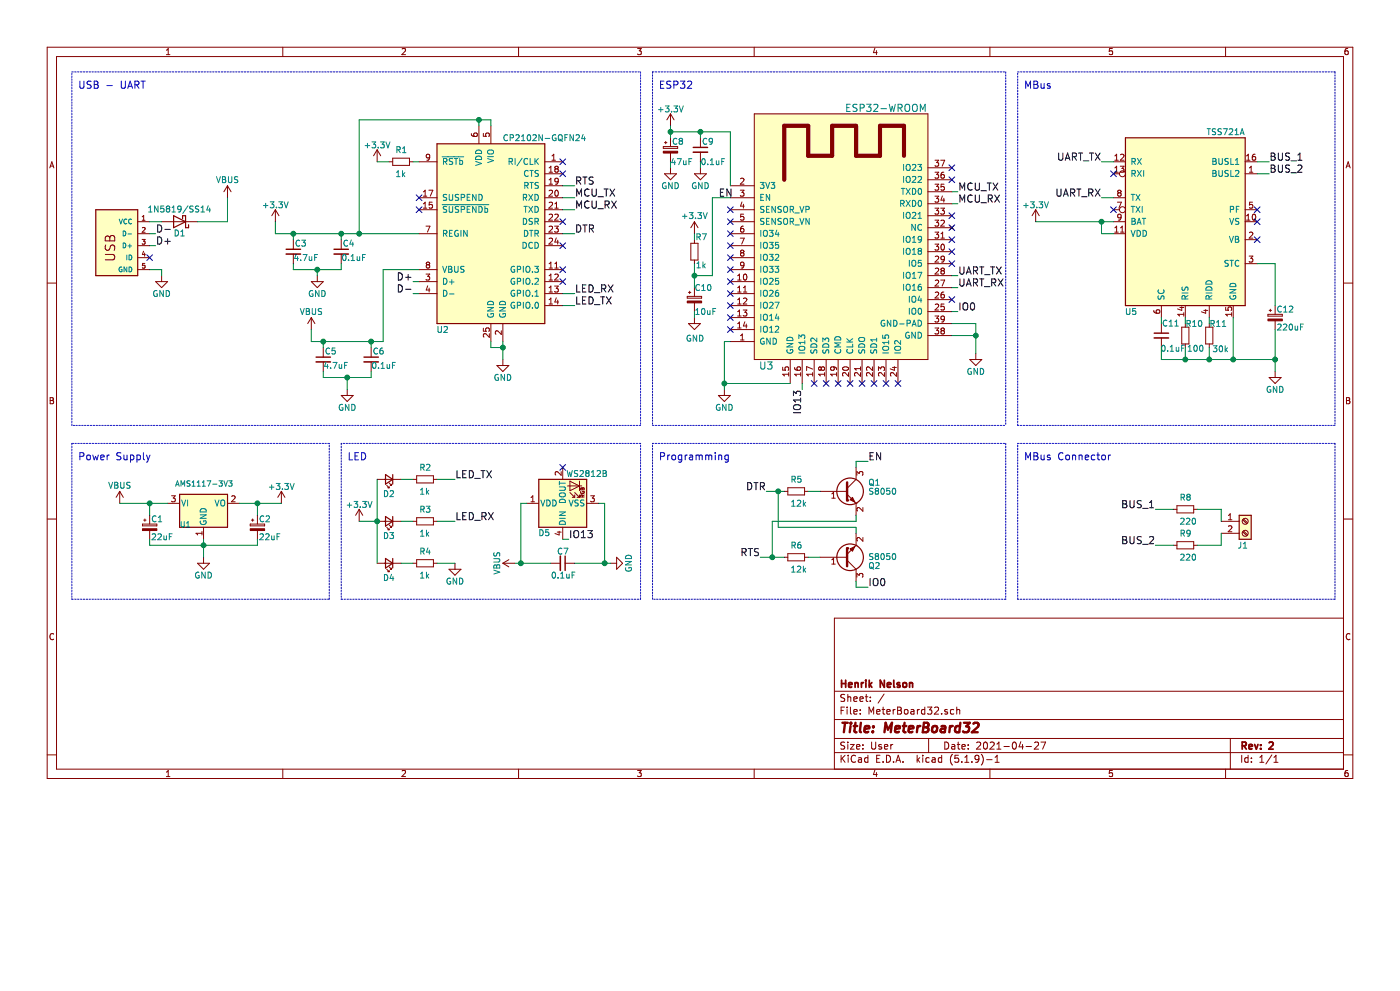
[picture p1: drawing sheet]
EESchema Schematic File Version 4
EELAYER 30 0
EELAYER END
$Descr User 11693 6890
encoding utf-8
Sheet 1 1
Title "MeterBoard32"
Date "2021-04-27"
Rev "2"
Comp "Henrik Nelson"
Comment1 ""
Comment2 ""
Comment3 ""
Comment4 ""
$EndDescr
Text Label 8000 1600 0    60   ~ 0
MCU_TX
Text Label 8000 1700 0    60   ~ 0
MCU_RX
$Comp
L power:GND #PWR03
U 1 1
P 4200 3000
F 0 "#PWR03" H 4200 2750 50  0001 C CNN
F 1 "GND" H 4200 2850 50  0000 C CNN
F 2 "" H 4200 3000 50  0001 C CNN
F 3 "" H 4200 3000 50  0001 C CNN
	1    4200 3000
	1    0    0    -1  
$EndComp
$Comp
L power:VBUS #PWR04
U 1 1
P 1000 4200
F 0 "#PWR04" H 1000 4050 50  0001 C CNN
F 1 "VBUS" H 1000 4350 50  0000 C CNN
F 2 "" H 1000 4200 50  0001 C CNN
F 3 "" H 1000 4200 50  0001 C CNN
	1    1000 4200
	1    0    0    -1  
$EndComp
$Comp
L power:GND #PWR05
U 1 1
P 1700 4650
F 0 "#PWR05" H 1700 4400 50  0001 C CNN
F 1 "GND" H 1700 4500 50  0000 C CNN
F 2 "" H 1700 4650 50  0001 C CNN
F 3 "" H 1700 4650 50  0001 C CNN
	1    1700 4650
	1    0    0    -1  
$EndComp
$Comp
L power:+3.3V #PWR06
U 1 1
P 2350 4200
F 0 "#PWR06" H 2350 4050 50  0001 C CNN
F 1 "+3.3V" H 2350 4340 50  0000 C CNN
F 2 "" H 2350 4200 50  0001 C CNN
F 3 "" H 2350 4200 50  0001 C CNN
	1    2350 4200
	1    0    0    -1  
$EndComp
$Comp
L Device:CP_Small C2
U 1 1
P 2150 4400
F 0 "C2" H 2160 4470 50  0000 L CNN
F 1 "22uF" H 2160 4320 50  0000 L CNN
F 2 "Capacitor_SMD:C_1206_3216Metric_Pad1.33x1.80mm_HandSolder" H 2150 4400 50  0001 C CNN
F 3 "" H 2150 4400 50  0001 C CNN
	1    2150 4400
	1    0    0    -1  
$EndComp
$Comp
L Device:CP_Small C1
U 1 1
P 1250 4400
F 0 "C1" H 1260 4470 50  0000 L CNN
F 1 "22uF" H 1260 4320 50  0000 L CNN
F 2 "Capacitor_SMD:C_1206_3216Metric_Pad1.33x1.80mm_HandSolder" H 1250 4400 50  0001 C CNN
F 3 "" H 1250 4400 50  0001 C CNN
	1    1250 4400
	1    0    0    -1  
$EndComp
Text Label 4800 1650 0    60   ~ 0
MCU_TX
Text Label 4800 1750 0    60   ~ 0
MCU_RX
Text Notes 650  750  0    60   ~ 0
USB - UART
Text Notes 650  3850 0    60   ~ 0
Power Supply
Text Notes 2900 3850 0    60   ~ 0
LED
Text Label 3450 2350 2    60   ~ 0
D+
Text Label 3450 2450 2    60   ~ 0
D-
Text Label 4800 2550 0    60   ~ 0
LED_TX
Text Label 4800 2450 0    60   ~ 0
LED_RX
Text Label 4800 1550 0    60   ~ 0
RTS
Text Label 4800 1950 0    60   ~ 0
DTR
$Comp
L Device:R_Small R1
U 1 1
P 3350 1350
F 0 "R1" V 3250 1300 50  0000 L CNN
F 1 "1k" V 3450 1300 50  0000 L CNN
F 2 "Resistor_SMD:R_1206_3216Metric_Pad1.30x1.75mm_HandSolder" H 3350 1350 50  0001 C CNN
F 3 "" H 3350 1350 50  0001 C CNN
	1    3350 1350
	0    1    1    0   
$EndComp
Text Notes 5500 750  0    60   ~ 0
ESP32
$Comp
L Henrik-ESP32:ESP32-WROOM U3
U 1 1
P 7050 2150
F 0 "U3" H 6400 1250 60  0000 C CNN
F 1 "ESP32-WROOM" H 7400 3400 60  0000 C CNN
F 2 "Henrik-ESP32:ESP32-WROOM" H 7400 3500 60  0001 C CNN
F 3 "" H 6600 2600 60  0001 C CNN
	1    7050 2150
	1    0    0    -1  
$EndComp
$Comp
L power:+3.3V #PWR08
U 1 1
P 2300 1850
F 0 "#PWR08" H 2300 1700 50  0001 C CNN
F 1 "+3.3V" H 2300 1990 50  0000 C CNN
F 2 "" H 2300 1850 50  0001 C CNN
F 3 "" H 2300 1850 50  0001 C CNN
	1    2300 1850
	1    0    0    -1  
$EndComp
$Comp
L power:GND #PWR09
U 1 1
P 2650 2300
F 0 "#PWR09" H 2650 2050 50  0001 C CNN
F 1 "GND" H 2650 2150 50  0000 C CNN
F 2 "" H 2650 2300 50  0001 C CNN
F 3 "" H 2650 2300 50  0001 C CNN
	1    2650 2300
	1    0    0    -1  
$EndComp
$Comp
L Device:C_Small C3
U 1 1
P 2450 2100
F 0 "C3" H 2460 2170 50  0000 L CNN
F 1 "4.7uF" H 2450 2050 50  0000 L CNN
F 2 "Capacitor_SMD:C_1206_3216Metric_Pad1.33x1.80mm_HandSolder" H 2450 2100 50  0001 C CNN
F 3 "" H 2450 2100 50  0001 C CNN
	1    2450 2100
	1    0    0    -1  
$EndComp
$Comp
L Device:C_Small C4
U 1 1
P 2850 2100
F 0 "C4" H 2860 2170 50  0000 L CNN
F 1 "0.1uF" H 2850 2050 50  0000 L CNN
F 2 "Capacitor_SMD:C_1206_3216Metric_Pad1.33x1.80mm_HandSolder" H 2850 2100 50  0001 C CNN
F 3 "" H 2850 2100 50  0001 C CNN
	1    2850 2100
	1    0    0    -1  
$EndComp
Text Notes 5500 3850 0    60   ~ 0
Programming
$Comp
L power:GND #PWR010
U 1 1
P 2900 3250
F 0 "#PWR010" H 2900 3000 50  0001 C CNN
F 1 "GND" H 2900 3100 50  0000 C CNN
F 2 "" H 2900 3250 50  0001 C CNN
F 3 "" H 2900 3250 50  0001 C CNN
	1    2900 3250
	1    0    0    -1  
$EndComp
$Comp
L Device:C_Small C5
U 1 1
P 2700 3000
F 0 "C5" H 2710 3070 50  0000 L CNN
F 1 "4.7uF" H 2700 2950 50  0000 L CNN
F 2 "Capacitor_SMD:C_1206_3216Metric_Pad1.33x1.80mm_HandSolder" H 2700 3000 50  0001 C CNN
F 3 "" H 2700 3000 50  0001 C CNN
	1    2700 3000
	1    0    0    -1  
$EndComp
$Comp
L Device:C_Small C6
U 1 1
P 3100 3000
F 0 "C6" H 3110 3070 50  0000 L CNN
F 1 "0.1uF" H 3100 2950 50  0000 L CNN
F 2 "Capacitor_SMD:C_1206_3216Metric_Pad1.33x1.80mm_HandSolder" H 3100 3000 50  0001 C CNN
F 3 "" H 3100 3000 50  0001 C CNN
	1    3100 3000
	1    0    0    -1  
$EndComp
$Comp
L power:VBUS #PWR011
U 1 1
P 2600 2750
F 0 "#PWR011" H 2600 2600 50  0001 C CNN
F 1 "VBUS" H 2600 2900 50  0000 C CNN
F 2 "" H 2600 2750 50  0001 C CNN
F 3 "" H 2600 2750 50  0001 C CNN
	1    2600 2750
	1    0    0    -1  
$EndComp
Text Label 3800 4000 0    60   ~ 0
LED_TX
Text Label 3800 4350 0    60   ~ 0
LED_RX
$Comp
L Device:R_Small R2
U 1 1
P 3550 4000
F 0 "R2" V 3450 3950 50  0000 L CNN
F 1 "1k" V 3650 3950 50  0000 L CNN
F 2 "Resistor_SMD:R_1206_3216Metric_Pad1.30x1.75mm_HandSolder" H 3550 4000 50  0001 C CNN
F 3 "" H 3550 4000 50  0001 C CNN
	1    3550 4000
	0    1    1    0   
$EndComp
$Comp
L Device:R_Small R3
U 1 1
P 3550 4350
F 0 "R3" V 3450 4300 50  0000 L CNN
F 1 "1k" V 3650 4300 50  0000 L CNN
F 2 "Resistor_SMD:R_1206_3216Metric_Pad1.30x1.75mm_HandSolder" H 3550 4350 50  0001 C CNN
F 3 "" H 3550 4350 50  0001 C CNN
	1    3550 4350
	0    1    1    0   
$EndComp
$Comp
L Device:R_Small R4
U 1 1
P 3550 4700
F 0 "R4" V 3450 4650 50  0000 L CNN
F 1 "1k" V 3650 4650 50  0000 L CNN
F 2 "Resistor_SMD:R_1206_3216Metric_Pad1.30x1.75mm_HandSolder" H 3550 4700 50  0001 C CNN
F 3 "" H 3550 4700 50  0001 C CNN
	1    3550 4700
	0    1    1    0   
$EndComp
$Comp
L power:GND #PWR012
U 1 1
P 3800 4700
F 0 "#PWR012" H 3800 4450 50  0001 C CNN
F 1 "GND" H 3800 4550 50  0000 C CNN
F 2 "" H 3800 4700 50  0001 C CNN
F 3 "" H 3800 4700 50  0001 C CNN
	1    3800 4700
	1    0    0    -1  
$EndComp
$Comp
L Device:LED_Small D2
U 1 1
P 3250 4000
F 0 "D2" H 3200 4125 50  0000 L CNN
F 1 "LED_Small" H 3075 3900 50  0001 L CNN
F 2 "LED_SMD:LED_1206_3216Metric_Pad1.42x1.75mm_HandSolder" V 3250 4000 50  0001 C CNN
F 3 "" V 3250 4000 50  0001 C CNN
	1    3250 4000
	-1   0    0    1   
$EndComp
$Comp
L Device:LED_Small D3
U 1 1
P 3250 4350
F 0 "D3" H 3200 4475 50  0000 L CNN
F 1 "LED_Small" H 3075 4250 50  0001 L CNN
F 2 "LED_SMD:LED_1206_3216Metric_Pad1.42x1.75mm_HandSolder" V 3250 4350 50  0001 C CNN
F 3 "" V 3250 4350 50  0001 C CNN
	1    3250 4350
	-1   0    0    1   
$EndComp
$Comp
L Device:LED_Small D4
U 1 1
P 3250 4700
F 0 "D4" H 3200 4825 50  0000 L CNN
F 1 "LED_Small" H 3075 4600 50  0001 L CNN
F 2 "LED_SMD:LED_1206_3216Metric_Pad1.42x1.75mm_HandSolder" V 3250 4700 50  0001 C CNN
F 3 "" V 3250 4700 50  0001 C CNN
	1    3250 4700
	-1   0    0    1   
$EndComp
$Comp
L power:+3.3V #PWR013
U 1 1
P 3000 4350
F 0 "#PWR013" H 3000 4200 50  0001 C CNN
F 1 "+3.3V" H 3000 4490 50  0000 C CNN
F 2 "" H 3000 4350 50  0001 C CNN
F 3 "" H 3000 4350 50  0001 C CNN
	1    3000 4350
	1    0    0    -1  
$EndComp
Text Label 6400 4100 2    60   ~ 0
DTR
Text Label 6350 4650 2    60   ~ 0
RTS
$Comp
L Transistor_BJT:2N3055 Q1
U 1 1
P 7050 4100
F 0 "Q1" H 7250 4175 50  0000 L CNN
F 1 "S8050" H 7250 4100 50  0000 L CNN
F 2 "Package_TO_SOT_SMD:SOT-23_Handsoldering" H 7250 4025 50  0001 L CIN
F 3 "http://www.unisonic.com.tw/datasheet/S8050.pdf" H 7050 4100 50  0001 L CNN
	1    7050 4100
	1    0    0    -1  
$EndComp
$Comp
L Device:R_Small R5
U 1 1
P 6650 4100
F 0 "R5" V 6550 4050 50  0000 L CNN
F 1 "12k" V 6750 4050 50  0000 L CNN
F 2 "Resistor_SMD:R_1206_3216Metric_Pad1.30x1.75mm_HandSolder" H 6650 4100 50  0001 C CNN
F 3 "" H 6650 4100 50  0001 C CNN
	1    6650 4100
	0    1    1    0   
$EndComp
$Comp
L Device:R_Small R6
U 1 1
P 6650 4650
F 0 "R6" V 6550 4600 50  0000 L CNN
F 1 "12k" V 6750 4600 50  0000 L CNN
F 2 "Resistor_SMD:R_1206_3216Metric_Pad1.30x1.75mm_HandSolder" H 6650 4650 50  0001 C CNN
F 3 "" H 6650 4650 50  0001 C CNN
	1    6650 4650
	0    1    1    0   
$EndComp
Text Label 7250 3850 0    60   ~ 0
EN
Text Label 7250 4900 0    60   ~ 0
IO0
Text Notes 8550 750  0    60   ~ 0
MBus
Text Notes 8550 3850 0    60   ~ 0
MBus Connector
$Comp
L tss721a:TSS721A U5
U 1 1
P 9900 1850
F 0 "U5" H 10300 1100 50  0000 L CNN
F 1 "TSS721A" H 9400 2600 50  0000 L CNN
F 2 "Package_SO:SOIC-16_3.9x9.9mm_P1.27mm" H 9900 1000 50  0001 C CIN
F 3 "" H 9700 1050 50  0000 C CNN
	1    9900 1850
	-1   0    0    -1  
$EndComp
Text Label 6000 1650 0    60   ~ 0
EN
$Comp
L LED:WS2812B D5
U 1 1
P 4700 4200
F 0 "D5" V 4477 4406 50  0000 R BNN
F 1 "WS2812B" V 4915 3821 50  0000 L TNN
F 2 "LED_SMD:LED_WS2812B_PLCC4_5.0x5.0mm_P3.2mm" H 4750 3900 50  0001 L TNN
F 3 "" H 4800 3825 50  0001 L TNN
	1    4700 4200
	0    -1   -1   0   
$EndComp
$Comp
L Device:C_Small C7
U 1 1
P 4700 4700
F 0 "C7" V 4600 4650 50  0000 L CNN
F 1 "0.1uF" V 4800 4600 50  0000 L CNN
F 2 "Capacitor_SMD:C_1206_3216Metric_Pad1.33x1.80mm_HandSolder" H 4700 4700 50  0001 C CNN
F 3 "" H 4700 4700 50  0001 C CNN
	1    4700 4700
	0    1    1    0   
$EndComp
$Comp
L power:GND #PWR014
U 1 1
P 5100 4700
F 0 "#PWR014" H 5100 4450 50  0001 C CNN
F 1 "GND" H 5100 4550 50  0000 C CNN
F 2 "" H 5100 4700 50  0001 C CNN
F 3 "" H 5100 4700 50  0001 C CNN
	1    5100 4700
	0    -1   -1   0   
$EndComp
$Comp
L power:VBUS #PWR015
U 1 1
P 4300 4700
F 0 "#PWR015" H 4300 4550 50  0001 C CNN
F 1 "VBUS" H 4300 4850 50  0000 C CNN
F 2 "" H 4300 4700 50  0001 C CNN
F 3 "" H 4300 4700 50  0001 C CNN
	1    4300 4700
	0    -1   -1   0   
$EndComp
Text Label 4750 4500 0    60   ~ 0
IO13
$Comp
L power:GND #PWR016
U 1 1
P 5850 1400
F 0 "#PWR016" H 5850 1150 50  0001 C CNN
F 1 "GND" H 5850 1250 50  0000 C CNN
F 2 "" H 5850 1400 50  0001 C CNN
F 3 "" H 5850 1400 50  0001 C CNN
	1    5850 1400
	1    0    0    -1  
$EndComp
$Comp
L Connector:Screw_Terminal_01x02 J1
U 1 1
P 10400 4350
F 0 "J1" H 10380 4150 50  0000 C CNN
F 1 "Screw_Terminal_01x02" H 10480 4500 50  0001 C CNN
F 2 "Henrik-Connectors:TERMINAL_BLOCK_WJ126V_5_0_2P" H 10400 4350 50  0001 C CNN
F 3 "" H 10400 4350 50  0001 C CNN
	1    10400 4350
	1    0    0    -1  
$EndComp
Text Label 8000 2600 0    60   ~ 0
IO0
Text Label 8000 2400 0    60   ~ 0
UART_RX
Text Label 8000 2300 0    60   ~ 0
UART_TX
$Comp
L Device:R_Small R8
U 1 1
P 9900 4250
F 0 "R8" V 9800 4200 50  0000 L CNN
F 1 "220" V 10000 4200 50  0000 L CNN
F 2 "Resistor_SMD:R_1206_3216Metric_Pad1.30x1.75mm_HandSolder" H 9900 4250 50  0001 C CNN
F 3 "" H 9900 4250 50  0001 C CNN
	1    9900 4250
	0    1    1    0   
$EndComp
$Comp
L Device:R_Small R9
U 1 1
P 9900 4550
F 0 "R9" V 9800 4500 50  0000 L CNN
F 1 "220" V 10000 4500 50  0000 L CNN
F 2 "Resistor_SMD:R_1206_3216Metric_Pad1.30x1.75mm_HandSolder" H 9900 4550 50  0001 C CNN
F 3 "" H 9900 4550 50  0001 C CNN
	1    9900 4550
	0    1    1    0   
$EndComp
Text Label 9650 4250 2    60   ~ 0
BUS_1
Text Label 9650 4550 2    60   ~ 0
BUS_2
Text Label 10600 1350 0    60   ~ 0
BUS_1
Text Label 10600 1450 0    60   ~ 0
BUS_2
Text Label 6700 3250 3    60   ~ 0
IO13
$Comp
L power:GND #PWR018
U 1 1
P 10650 3100
F 0 "#PWR018" H 10650 2850 50  0001 C CNN
F 1 "GND" H 10650 2950 50  0000 C CNN
F 2 "" H 10650 3100 50  0001 C CNN
F 3 "" H 10650 3100 50  0001 C CNN
	1    10650 3100
	1    0    0    -1  
$EndComp
$Comp
L Device:C_Small C11
U 1 1
P 9700 2800
F 0 "C11" H 9704 2903 50  0000 L CNN
F 1 "0.1uF" H 9691 2693 50  0000 L CNN
F 2 "Capacitor_SMD:C_1206_3216Metric_Pad1.33x1.80mm_HandSolder" H 9700 2800 50  0001 C CNN
F 3 "" H 9700 2800 50  0001 C CNN
	1    9700 2800
	1    0    0    -1  
$EndComp
$Comp
L power:+3.3V #PWR019
U 1 1
P 5600 1050
F 0 "#PWR019" H 5600 900 50  0001 C CNN
F 1 "+3.3V" H 5600 1190 50  0000 C CNN
F 2 "" H 5600 1050 50  0001 C CNN
F 3 "" H 5600 1050 50  0001 C CNN
	1    5600 1050
	1    0    0    -1  
$EndComp
$Comp
L power:GND #PWR020
U 1 1
P 8150 2950
F 0 "#PWR020" H 8150 2700 50  0001 C CNN
F 1 "GND" H 8150 2800 50  0000 C CNN
F 2 "" H 8150 2950 50  0001 C CNN
F 3 "" H 8150 2950 50  0001 C CNN
	1    8150 2950
	1    0    0    -1  
$EndComp
$Comp
L power:GND #PWR021
U 1 1
P 6050 3250
F 0 "#PWR021" H 6050 3000 50  0001 C CNN
F 1 "GND" H 6050 3100 50  0000 C CNN
F 2 "" H 6050 3250 50  0001 C CNN
F 3 "" H 6050 3250 50  0001 C CNN
	1    6050 3250
	1    0    0    -1  
$EndComp
NoConn ~ 6100 1850
NoConn ~ 6100 1750
NoConn ~ 6100 1950
NoConn ~ 6100 2050
NoConn ~ 6100 2150
NoConn ~ 6100 2250
NoConn ~ 6100 2350
NoConn ~ 6100 2450
NoConn ~ 6100 2550
NoConn ~ 6100 2650
NoConn ~ 6100 2750
NoConn ~ 6800 3200
NoConn ~ 6900 3200
NoConn ~ 7000 3200
NoConn ~ 7100 3200
NoConn ~ 7200 3200
NoConn ~ 7300 3200
NoConn ~ 7400 3200
NoConn ~ 7500 3200
NoConn ~ 7950 2500
NoConn ~ 7950 2200
NoConn ~ 7950 2100
NoConn ~ 7950 2000
NoConn ~ 7950 1900
NoConn ~ 7950 1800
NoConn ~ 7950 1500
NoConn ~ 7950 1400
NoConn ~ 10500 1750
NoConn ~ 10500 1850
NoConn ~ 10500 2000
Text Label 9200 1350 2    60   ~ 0
UART_TX
Text Label 9200 1650 2    60   ~ 0
UART_RX
NoConn ~ 9300 1450
NoConn ~ 9300 1750
$Comp
L power:+3.3V #PWR022
U 1 1
P 8650 1850
F 0 "#PWR022" H 8650 1700 50  0001 C CNN
F 1 "+3.3V" H 8650 1990 50  0000 C CNN
F 2 "" H 8650 1850 50  0001 C CNN
F 3 "" H 8650 1850 50  0001 C CNN
	1    8650 1850
	1    0    0    -1  
$EndComp
NoConn ~ 4700 2050
NoConn ~ 4700 1850
NoConn ~ 4700 1450
NoConn ~ 3500 1650
NoConn ~ 3500 1750
NoConn ~ 4700 2350
NoConn ~ 4700 2250
NoConn ~ 4700 1350
$Comp
L Interface_USB:CP2102N-A01-GQFN24 U2
U 1 1
P 4100 1950
F 0 "U2" H 3750 1150 50  0000 R CNN
F 1 "CP2102N-GQFN24" H 4900 2750 50  0000 R CNN
F 2 "Package_DFN_QFN:QFN-24-1EP_4x4mm_P0.5mm_EP2.6x2.6mm" H 4550 1150 50  0001 L CNN
F 3 "https://www.silabs.com/documents/public/data-sheets/cp2102n-datasheet.pdf" H 4150 900 50  0001 C CNN
	1    4100 1950
	1    0    0    -1  
$EndComp
NoConn ~ 4700 3900
$Comp
L Regulator_Linear:AMS1117-3.3 U1
U 1 1
P 1700 4200
F 0 "U1" H 1500 4000 45  0000 L BNN
F 1 "AMS1117-3V3" H 1460 4340 45  0000 L BNN
F 2 "Package_TO_SOT_SMD:SOT-223" H 1700 4390 20  0001 C CNN
F 3 "" H 1700 4240 60  0001 C CNN
	1    1700 4200
	1    0    0    -1  
$EndComp
Wire Wire Line
	1000 4200 1250 4200
Wire Wire Line
	1250 4500 1250 4550
Wire Wire Line
	2150 4300 2150 4200
Wire Wire Line
	2150 4550 2150 4500
Wire Notes Line
	600  600  5350 600 
Wire Notes Line
	5350 600  5350 3550
Wire Notes Line
	5350 3550 600  3550
Wire Notes Line
	600  3700 600  5000
Wire Notes Line
	600  5000 2750 5000
Wire Notes Line
	2750 5000 2750 3700
Wire Notes Line
	2750 3700 600  3700
Wire Notes Line
	2850 5000 5350 5000
Wire Notes Line
	5350 5000 5350 3700
Wire Notes Line
	5350 3700 2850 3700
Wire Notes Line
	2850 3700 2850 5000
Connection ~ 2150 4200
Wire Notes Line
	8400 600  8400 3550
Wire Wire Line
	2300 1950 2450 1950
Wire Wire Line
	2300 1950 2300 1850
Wire Notes Line
	5450 3700 8400 3700
Wire Notes Line
	8400 3700 8400 5000
Wire Notes Line
	8400 5000 5450 5000
Wire Notes Line
	5450 5000 5450 3700
Wire Wire Line
	2600 2850 2700 2850
Wire Wire Line
	2650 2300 2650 2250
Wire Wire Line
	3650 4000 3800 4000
Wire Wire Line
	3800 4350 3650 4350
Wire Wire Line
	3800 4700 3650 4700
Wire Wire Line
	3350 4000 3450 4000
Wire Wire Line
	3350 4350 3450 4350
Wire Wire Line
	3350 4700 3450 4700
Wire Wire Line
	3000 4350 3150 4350
Wire Wire Line
	3150 4000 3150 4350
Connection ~ 3150 4350
Wire Wire Line
	6400 4100 6500 4100
Wire Wire Line
	6750 4100 6850 4100
Wire Wire Line
	7150 4300 7150 4350
Wire Wire Line
	7150 4350 6450 4350
Wire Wire Line
	6350 4650 6450 4650
Wire Wire Line
	6750 4650 6850 4650
Wire Wire Line
	7150 4400 6500 4400
Wire Wire Line
	6500 4400 6500 4100
Connection ~ 6500 4100
Wire Wire Line
	6450 4350 6450 4650
Connection ~ 6450 4650
Wire Wire Line
	7250 4900 7150 4900
Wire Wire Line
	7150 4900 7150 4850
Wire Wire Line
	7150 3900 7150 3850
Wire Wire Line
	7150 3850 7250 3850
Wire Wire Line
	7150 4400 7150 4450
Wire Notes Line
	8500 600  11150 600 
Wire Notes Line
	11150 600  11150 3550
Wire Notes Line
	11150 3550 8500 3550
Wire Notes Line
	8500 3550 8500 600 
Wire Notes Line
	8500 3700 11150 3700
Wire Notes Line
	11150 3700 11150 5000
Wire Notes Line
	11150 5000 8500 5000
Wire Notes Line
	8500 5000 8500 3700
Wire Notes Line
	5450 600  8400 600 
Wire Wire Line
	10200 4350 10200 4250
Wire Wire Line
	10200 4250 10000 4250
Wire Wire Line
	10200 4450 10200 4550
Wire Wire Line
	10200 4550 10000 4550
Wire Wire Line
	9650 4250 9800 4250
Wire Wire Line
	9650 4550 9800 4550
Wire Wire Line
	10500 1450 10600 1450
Wire Wire Line
	10600 1350 10500 1350
Wire Wire Line
	6700 3200 6700 3250
Wire Wire Line
	1250 4300 1250 4200
Connection ~ 1250 4200
Wire Wire Line
	2450 2250 2650 2250
Wire Wire Line
	2450 2250 2450 2200
Wire Wire Line
	2450 2000 2450 1950
Wire Wire Line
	2700 3150 2700 3100
Wire Wire Line
	2700 2900 2700 2850
Wire Notes Line
	5450 600  5450 3550
Wire Notes Line
	5450 3550 8400 3550
Wire Wire Line
	10650 2550 10650 2200
Wire Wire Line
	10650 2200 10500 2200
Wire Wire Line
	10650 2750 10650 3000
Wire Wire Line
	10100 3000 10100 2900
Wire Wire Line
	10100 2700 10100 2650
Wire Wire Line
	9900 2700 9900 2650
Wire Wire Line
	9900 2900 9900 3000
Connection ~ 10100 3000
Wire Wire Line
	9700 2650 9700 2700
Wire Wire Line
	9700 2900 9700 3000
Connection ~ 9900 3000
Wire Wire Line
	3100 3150 3100 3100
Wire Wire Line
	3100 2900 3100 2850
Connection ~ 3100 2850
Wire Wire Line
	2850 2250 2850 2200
Wire Wire Line
	7950 2700 8150 2700
Wire Wire Line
	8150 2700 8150 2800
Wire Wire Line
	7950 2800 8150 2800
Connection ~ 8150 2800
Wire Wire Line
	6050 2850 6050 3200
Wire Wire Line
	6600 3200 6050 3200
Wire Wire Line
	6100 2850 6050 2850
Connection ~ 6050 3200
Wire Wire Line
	2600 2750 2600 2850
Connection ~ 2700 2850
Wire Wire Line
	9700 3000 9900 3000
Wire Wire Line
	9200 1350 9300 1350
Wire Wire Line
	9200 1650 9300 1650
Wire Wire Line
	8650 1850 9200 1850
Wire Wire Line
	9300 1950 9200 1950
Wire Wire Line
	9200 1950 9200 1850
Connection ~ 9200 1850
Wire Wire Line
	10300 3000 10300 2650
Connection ~ 10300 3000
Connection ~ 10650 3000
Wire Wire Line
	2150 4200 2350 4200
Wire Wire Line
	3150 4350 3150 4700
Wire Wire Line
	6500 4100 6550 4100
Wire Wire Line
	6450 4650 6550 4650
Wire Wire Line
	10100 3000 10300 3000
Wire Wire Line
	9900 3000 10100 3000
Wire Wire Line
	3100 2850 3200 2850
Wire Wire Line
	2650 2250 2850 2250
Wire Wire Line
	8150 2800 8150 2950
Wire Wire Line
	6050 3200 6050 3250
Wire Wire Line
	2700 2850 3100 2850
Wire Wire Line
	9200 1850 9300 1850
Wire Wire Line
	10300 3000 10650 3000
Wire Wire Line
	10650 3000 10650 3100
Wire Wire Line
	2700 3150 2900 3150
Wire Wire Line
	3200 2250 3500 2250
Wire Wire Line
	4800 1950 4700 1950
Wire Wire Line
	4700 1750 4800 1750
Wire Wire Line
	4700 1650 4800 1650
Wire Wire Line
	4800 1550 4700 1550
Wire Wire Line
	4800 2550 4700 2550
Wire Wire Line
	4800 2450 4700 2450
Wire Wire Line
	4200 2850 4200 2900
Wire Wire Line
	4100 2850 4100 2900
Wire Wire Line
	4100 2900 4200 2900
Connection ~ 4200 2900
Wire Wire Line
	4200 2900 4200 3000
Wire Wire Line
	4100 1050 4100 1000
Wire Wire Line
	3000 1000 3000 1950
Wire Wire Line
	2900 3250 2900 3150
Connection ~ 2900 3150
Wire Wire Line
	2900 3150 3100 3150
Wire Wire Line
	4400 4200 4350 4200
Wire Wire Line
	4350 4200 4350 4700
Wire Wire Line
	4600 4700 4350 4700
Wire Wire Line
	1700 4550 2150 4550
Wire Wire Line
	1700 4550 1700 4650
Wire Wire Line
	1250 4550 1700 4550
Connection ~ 1700 4550
Wire Wire Line
	1250 4200 1400 4200
Wire Wire Line
	2000 4200 2150 4200
Wire Wire Line
	4800 4700 5050 4700
Wire Wire Line
	6100 1100 6100 1550
Wire Wire Line
	5850 1400 5850 1350
Wire Wire Line
	5850 1150 5850 1100
$Comp
L Device:C_Small C9
U 1 1
P 5850 1250
F 0 "C9" H 5860 1320 50  0000 L CNN
F 1 "0.1uF" H 5850 1150 50  0000 L CNN
F 2 "Capacitor_SMD:C_1206_3216Metric_Pad1.33x1.80mm_HandSolder" H 5850 1250 50  0001 C CNN
F 3 "" H 5850 1250 50  0001 C CNN
	1    5850 1250
	1    0    0    -1  
$EndComp
$Comp
L power:GND #PWR017
U 1 1
P 5600 1400
F 0 "#PWR017" H 5600 1150 50  0001 C CNN
F 1 "GND" H 5600 1250 50  0000 C CNN
F 2 "" H 5600 1400 50  0001 C CNN
F 3 "" H 5600 1400 50  0001 C CNN
	1    5600 1400
	1    0    0    -1  
$EndComp
Wire Wire Line
	5600 1400 5600 1350
$Comp
L Device:CP_Small C8
U 1 1
P 5600 1250
F 0 "C8" H 5610 1320 50  0000 L CNN
F 1 "47uF" H 5600 1150 50  0000 L CNN
F 2 "Capacitor_SMD:C_1206_3216Metric_Pad1.33x1.80mm_HandSolder" H 5600 1250 50  0001 C CNN
F 3 "" H 5600 1250 50  0001 C CNN
	1    5600 1250
	1    0    0    -1  
$EndComp
Wire Wire Line
	5600 1050 5600 1100
Wire Wire Line
	6100 1100 5850 1100
Wire Wire Line
	5850 1100 5600 1100
Connection ~ 5850 1100
Connection ~ 5600 1100
Wire Wire Line
	5600 1100 5600 1150
Wire Wire Line
	1250 2250 1350 2250
Wire Wire Line
	1350 1850 1250 1850
Wire Notes Line
	600  3550 600  600 
$Comp
L Diode:1N5819 D1
U 1 1
P 1500 1850
F 0 "D1" H 1500 1950 50  0000 C CNN
F 1 "1N5819/SS14" H 1500 1750 50  0000 C CNN
F 2 "Diode_SMD:D_SOD-123F" H 1500 1675 50  0001 C CNN
F 3 "" H 1500 1850 50  0001 C CNN
	1    1500 1850
	-1   0    0    1   
$EndComp
Text Label 1300 2050 0    60   ~ 0
D+
Text Label 1300 1950 0    60   ~ 0
D-
NoConn ~ 1250 2150
$Comp
L power:GND #PWR02
U 1 1
P 1350 2300
F 0 "#PWR02" H 1350 2050 50  0001 C CNN
F 1 "GND" H 1350 2150 50  0000 C CNN
F 2 "" H 1350 2300 50  0001 C CNN
F 3 "" H 1350 2300 50  0001 C CNN
	1    1350 2300
	1    0    0    -1  
$EndComp
$Comp
L power:VBUS #PWR01
U 1 1
P 1900 1650
F 0 "#PWR01" H 1900 1500 50  0001 C CNN
F 1 "VBUS" H 1900 1800 50  0000 C CNN
F 2 "" H 1900 1650 50  0001 C CNN
F 3 "" H 1900 1650 50  0001 C CNN
	1    1900 1650
	1    0    0    -1  
$EndComp
$Comp
L Henrik-Connectors:MICRO_USB_18_TH M1
U 1 1
P 750 1950
F 0 "M1" H 750 1950 45  0001 C CNN
F 1 "MICRO_USB_18_TH" H 750 1950 45  0001 C CNN
F 2 "Henrik-Connectors:MICRO_USB_18_TH" H 780 2100 20  0001 C CNN
F 3 "" H 750 1950 60  0001 C CNN
	1    750  1950
	1    0    0    -1  
$EndComp
$Comp
L Device:CP_Small C12
U 1 1
P 10650 2650
F 0 "C12" H 10660 2720 50  0000 L CNN
F 1 "220uF" H 10660 2570 50  0000 L CNN
F 2 "Capacitor_Tantalum_SMD:CP_EIA-7343-31_Kemet-D_Pad2.25x2.55mm_HandSolder" H 10650 2650 50  0001 C CNN
F 3 "" H 10650 2650 50  0001 C CNN
	1    10650 2650
	1    0    0    -1  
$EndComp
$Comp
L Device:R_Small R11
U 1 1
P 10100 2800
F 0 "R11" H 10100 2900 50  0000 L CNN
F 1 "30k" H 10123 2689 50  0000 L CNN
F 2 "Resistor_SMD:R_1206_3216Metric_Pad1.30x1.75mm_HandSolder" H 10100 2800 50  0001 C CNN
F 3 "" H 10100 2800 50  0001 C CNN
	1    10100 2800
	1    0    0    -1  
$EndComp
$Comp
L Device:R_Small R10
U 1 1
P 9900 2800
F 0 "R10" H 9900 2900 50  0000 L CNN
F 1 "100" H 9912 2693 50  0000 L CNN
F 2 "Resistor_SMD:R_1206_3216Metric_Pad1.30x1.75mm_HandSolder" H 9900 2800 50  0001 C CNN
F 3 "" H 9900 2800 50  0001 C CNN
	1    9900 2800
	1    0    0    -1  
$EndComp
Wire Wire Line
	3000 1000 4000 1000
Wire Wire Line
	4000 1050 4000 1000
Connection ~ 4000 1000
Wire Wire Line
	4000 1000 4100 1000
$Comp
L power:+3.3V #PWR07
U 1 1
P 3150 1350
F 0 "#PWR07" H 3150 1200 50  0001 C CNN
F 1 "+3.3V" H 3150 1490 50  0000 C CNN
F 2 "" H 3150 1350 50  0001 C CNN
F 3 "" H 3150 1350 50  0001 C CNN
	1    3150 1350
	1    0    0    -1  
$EndComp
Wire Wire Line
	3500 1350 3450 1350
Wire Wire Line
	3250 1350 3150 1350
Wire Wire Line
	3200 2250 3200 2850
Connection ~ 2650 2250
Wire Wire Line
	2450 1950 2850 1950
Wire Wire Line
	2850 1950 2850 2000
Connection ~ 2850 1950
Connection ~ 2450 1950
Wire Wire Line
	3500 2350 3450 2350
Wire Wire Line
	3500 2450 3450 2450
Wire Wire Line
	2850 1950 3000 1950
Connection ~ 3000 1950
Wire Wire Line
	3000 1950 3500 1950
$Comp
L power:+3.3V #PWR0101
U 1 1
P 5800 1950
F 0 "#PWR0101" H 5800 1800 50  0001 C CNN
F 1 "+3.3V" H 5800 2100 50  0000 C CNN
F 2 "" H 5800 1950 50  0001 C CNN
F 3 "" H 5800 1950 50  0001 C CNN
	1    5800 1950
	1    0    0    -1  
$EndComp
$Comp
L power:GND #PWR0102
U 1 1
P 5800 2650
F 0 "#PWR0102" H 5800 2400 50  0001 C CNN
F 1 "GND" H 5805 2477 50  0000 C CNN
F 2 "" H 5800 2650 50  0001 C CNN
F 3 "" H 5800 2650 50  0001 C CNN
	1    5800 2650
	1    0    0    -1  
$EndComp
$Comp
L Device:CP_Small C10
U 1 1
P 5800 2500
F 0 "C10" H 5800 2600 50  0000 L CNN
F 1 "10uF" H 5800 2400 50  0000 L CNN
F 2 "Capacitor_SMD:C_1206_3216Metric_Pad1.33x1.80mm_HandSolder" H 5800 2500 50  0001 C CNN
F 3 "~" H 5800 2500 50  0001 C CNN
	1    5800 2500
	1    0    0    -1  
$EndComp
Wire Wire Line
	8000 1600 7950 1600
Wire Wire Line
	8000 1700 7950 1700
Wire Wire Line
	8000 2300 7950 2300
Wire Wire Line
	8000 2400 7950 2400
Wire Wire Line
	8000 2600 7950 2600
Wire Wire Line
	1900 1850 1900 1650
Wire Wire Line
	1250 1950 1300 1950
Wire Wire Line
	1250 2050 1300 2050
Wire Wire Line
	1650 1850 1900 1850
Wire Wire Line
	1350 2250 1350 2300
Wire Wire Line
	5800 2600 5800 2650
Wire Wire Line
	5800 2400 5800 2300
Wire Wire Line
	5800 2300 5950 2300
Wire Wire Line
	5950 2300 5950 1650
Wire Wire Line
	5950 1650 6100 1650
$Comp
L Device:R_Small R7
U 1 1
P 5800 2100
F 0 "R7" H 5806 2223 50  0000 L CNN
F 1 "1k" H 5809 1989 50  0000 L CNN
F 2 "Resistor_SMD:R_1206_3216Metric_Pad1.30x1.75mm_HandSolder" H 5800 2100 50  0001 C CNN
F 3 "~" H 5800 2100 50  0001 C CNN
	1    5800 2100
	1    0    0    -1  
$EndComp
Wire Wire Line
	5800 1950 5800 2000
Wire Wire Line
	5800 2200 5800 2300
Connection ~ 5800 2300
Wire Wire Line
	1700 4500 1700 4550
$Comp
L Transistor_BJT:2N3055 Q2
U 1 1
P 7050 4650
F 0 "Q2" H 7250 4725 50  0000 L CNN
F 1 "S8050" H 7250 4650 50  0000 L CNN
F 2 "Package_TO_SOT_SMD:SOT-23_Handsoldering" H 7250 4575 50  0001 L CIN
F 3 "" H 7050 4650 50  0001 L CNN
	1    7050 4650
	1    0    0    1   
$EndComp
Connection ~ 4350 4700
Wire Wire Line
	4350 4700 4300 4700
Wire Wire Line
	5000 4200 5050 4200
Wire Wire Line
	5050 4200 5050 4700
Connection ~ 5050 4700
Wire Wire Line
	5050 4700 5100 4700
Wire Wire Line
	4700 4500 4750 4500
$EndSCHEMATC
